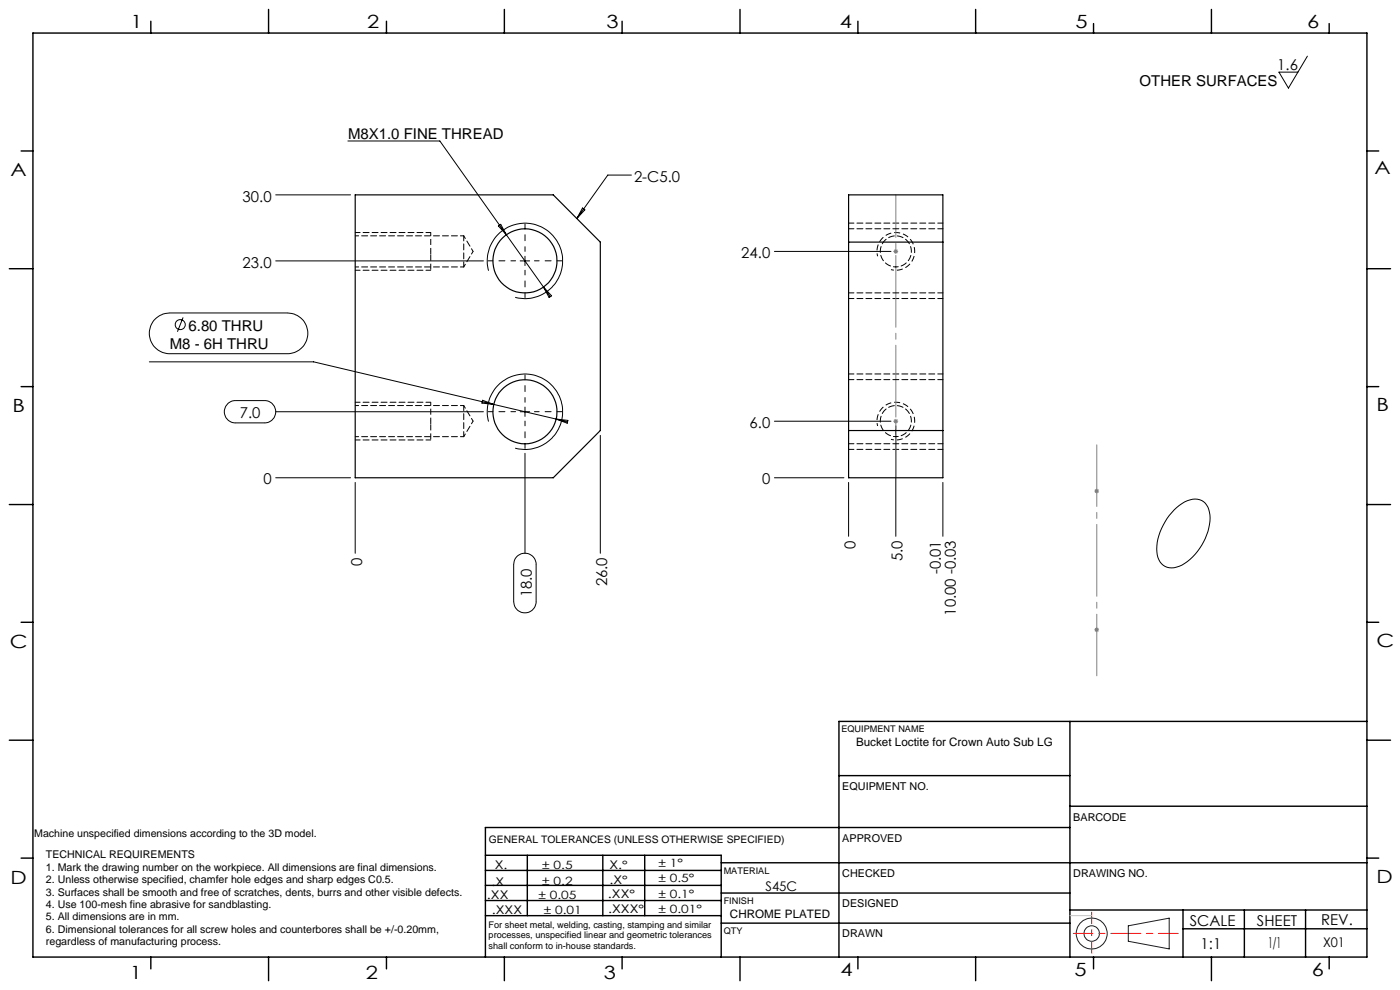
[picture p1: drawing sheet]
<svg xmlns="http://www.w3.org/2000/svg" width="297mm" height="210mm" viewBox="0 0 297 210" stroke-linecap="round" stroke-linejoin="round" font-family="sans-serif">
<g fill="none" stroke="#000" stroke-width=".21">
<path d="M277.4 11.9l-4.1 6.8-2-3.4h4M73.8 29.9h19.5l14.1 19.9M133.9 37.1h-5l-6.5 9.2M58.5 55.3h44.1M58.5 41.3h15.9M103.6 57.4a8 8 0 0 1 7.1-10 8 8 0 0 1 8.6 8.6 8 8 0 0 1-10 7.1M105.7 47.9l.5-.3 1.2 2.2zM107.4 49.8l7.9 11.1M110.3 55.3h2.1M111.4 54.4v1.9M123.6 44.1l.5 .4-1.7 1.8zM164.3 53.3h24.7"/>
<path d="M31.7 76.8h34.8l51.5 12.1M33.1 67.5l.4-.3a4 4 0 0 1 2.5-.8h25a4.3 4.3 0 0 1 4.3 4.3 4.3 4.3 0 0 1-4.3 4.3h-25a4.3 4.3 0 0 1-4-2.7 4.3 4.3 0 0 1 1.1-4.8zM38.8 67.3l-1.2 3.1M115.3 60.9l1.4 2M115.3 60.9l1.7 1.9-.5 .3zM48.4 85.6a2.24 2.24 0 0 1 1.6-.6h6.1a2.36 2.36 0 0 1 2.4 2.3 2.36 2.36 0 0 1-2.4 2.4h-6.1a2.38 2.38 0 0 1-2.2-1.5 2.38 2.38 0 0 1 .6-2.6zM58.5 87.3h44.1M102.4 84.9l2.3 .9-2.5-.3zM103.6 89.4a8 8 0 0 1 7.1-10 8 8 0 0 1 8.6 8.6 8 8 0 0 1-10 7.1M110.3 87.3h2.1M111.4 96.2v21.2M111.4 86.4v1.9"/>
<path d="M118 88.9l2.4 .6M118 88.9l2.5 .3-.2 .6zM127.4 92.3v25.1M164.3 89.4h24.7M190 90.3v23.5M58.5 101.3h15.9M75.4 102.3v15.1M109.6 118.1a2.38 2.38 0 0 1 2.6-.6 2.38 2.38 0 0 1 1.5 2.2v7.9a2.38 2.38 0 0 1-2.3 2.4 2.38 2.38 0 0 1-2.4-2.4v-7.9l.1-.9zM164.3 101.3h14.7M180 102.3v11.5M200 102.3v11.5M249.1 108.2a5.8 5.8 0 0 1 5.4-2.2 3.7 3.7 0 0 1 2.2 3.9 12.2 12.2 0 0 1-6.5 10.2 3.2 3.2 0 0 1-4.8-3 12.1 12.1 0 0 1 3.7-8.9z"/>
<circle cx="38.2" cy="68.9" r="1.06"/>
</g>
<path d="M91.4 53.9v3.4M91.4 89.9v3.4" fill="none" stroke="#000" stroke-width=".21" stroke-dasharray="1.3 .6" stroke-dashoffset="-.1" stroke-linecap="butt"/>
<path d="M91.4 49.3v4M91.4 85.3v4" fill="none" stroke="#000" stroke-width=".21" stroke-dasharray="1.3 .6" stroke-dashoffset=".5" stroke-linecap="butt"/>
<path d="M189 57.2a4 4 0 0 0 5-3.5 4 4 0 0 0-4.3-4.4 4 4 0 0 0-3.5 5.1M189 93.2a4 4 0 0 0 5-3.5 4 4 0 0 0-4.3-4.4 4 4 0 0 0-3.5 5.1" fill="none" stroke="#000" stroke-width=".21" stroke-dasharray="1.3 .6" stroke-dashoffset=".6" stroke-linecap="butt"/>
<g fill="none" stroke="#191924" stroke-width=".21">
<path d="M239.4 196.4l8.6-1.6v6.5l-8.6-1.6z"/>
<circle cx="231.6" cy="198" r="1.63"/>
<circle cx="231.6" cy="198" r="3.3"/>
</g>
<g fill="none" stroke="#808080" stroke-width=".21">
<path d="M189.5 53.3h1M189.7 53l.7 .7M190 52.8v1.1M190.4 53l-.7 .7M189.5 89.4h1M189.7 89l.7 .7M190 88.9v.9M190.4 89l-.7 .7M232.2 104.2h1M232.3 103.8l.7 .7M232.7 103.7v1M233 103.8l-.7 .7"/>
<path d="M232.2 133.6h1M232.3 133.2l.7 .7M232.7 133.1v1M233 133.2l-.7 .7"/>
</g>
<path d="M109.4 55.3h-5.8M111.4 53.3v-5.8M111.4 57.3v5.8M113.4 55.3h5.8M109.4 87.3h-5.8M111.4 85.3v-5.8M111.4 89.3v5.8M113.4 87.3h5.8" fill="none" stroke="#000" stroke-width=".21" stroke-dasharray="15.2 1.3 1.3 1.3" stroke-dashoffset="14.2"/>
<path d="M75.4 57.3h16M91.4 49.3h-16M75.4 93.3h16M91.4 85.3h-16" fill="none" stroke="#000" stroke-width=".21" stroke-dasharray="1.3 .6" stroke-dashoffset=".3"/>
<path d="M91.4 53.3v.6M91.4 89.3v.6" fill="none" stroke="#000" stroke-width=".21" stroke-dasharray="1.3 .6"/>
<path d="M98.4 56.6v-6.6M200 47.3h-20M200 48.5h-20M180 63.3h20M180 62.1h20M200 79.3h-20M98.4 92.6v-6.6M180 95.3h20M180 94.1h20M200 80.5h-20" fill="none" stroke="#000" stroke-width=".21" stroke-dasharray="1.3 .6" stroke-dashoffset=".2"/>
<g fill="none" stroke="#000" stroke-width=".3">
<path d="M7 7h283v196h-283zM32 4.5v2.5M57 2v5M82 4.5v2.5M107 2v5M132 4.5v2.5M157 2v5M182 4.5v2.5M207 2v5M232 5v2M257 2v5M282 5v2"/>
<path d="M4.5 32h2.5M290 32h2.5M2 57h5M290 57h5M4.5 82h2.5M290 82h2.5M2 107h5M290 107h5M4.5 132h2.5M290 132h2.5M2 157h5M227 153v50"/>
<path d="M290 153h-112v50M290 157h5M178 164.5h49M227 175.5h-124v27.5M227 171h63M4.5 182h2.5M103 191h50M103 187.8h50M103 184.6h50M103 181.4h50v21.6M103 194.2h50M111.9 181.4v12.8"/>
<path d="M127.9 181.4v12.8M136.8 181.4v12.8M153 189.4h74M153 183h137M153 195.8h74M227 193h63M251 193v10M251 197h39M264 193v10M277 193v10M290 182h2.5M32 203v2.5"/>
<path d="M57 203v5M82 203v2.5M107 203v5M132 203v2.5M157 203v5M182 203v2.5M207 203v5M232 203v2.5M257 203v5M282 203v2.5"/>
</g>
<path d="M231.6 202.2v-8.7" fill="none" stroke="#f00" stroke-width=".21" stroke-dasharray="6.3 1.3 1.3 1.3" stroke-dashoffset="3.9"/>
<path d="M227.7 198h22.3" fill="none" stroke="#f00" stroke-width=".21" stroke-dasharray="6.3 1.3 1.3 1.3" stroke-dashoffset="2.2"/>
<path d="M227 194.2h4.6" fill="none" stroke="#c0c0c0" stroke-width=".21"/>
<path d="M190 41.3v60" fill="none" stroke="#808080" stroke-width=".21" stroke-dasharray="15.2 1.3 1.3 1.3" stroke-dashoffset="6.2"/>
<path d="M232.7 94.4v49" fill="none" stroke="#808080" stroke-width=".21" stroke-dasharray="15.2 1.3 1.3 1.3" stroke-dashoffset="2.2"/>
<g fill="none" stroke="#000" stroke-width=".25">
<path d="M75.4 41.3h42l10 10.1v39.9l-10 10h-42zM180 41.3h20v60h-20zM180 51.4h20M180 91.3h20"/>
<circle cx="111.4" cy="55.3" r="6.8"/>
<circle cx="111.4" cy="87.3" r="6.8"/>
</g>
<path d="M75.4 56.6h23M98.4 50h-23M98.4 56.6l2-3.3M100.4 53.3l-2-3.3M75.4 92.6h23M98.4 86h-23M98.4 92.6l2-3.3M100.4 89.3l-2-3.3" fill="none" stroke="#000" stroke-width=".21" stroke-dasharray="1.3 .6" stroke-dashoffset=".6"/>
<path d="M190 56.6a3.3 3.3 0 0 1-2.9-4.8 3.3 3.3 0 0 1 5.6-.4 3.3 3.3 0 0 1-2.1 5.2h-.6M190 92.6a3.3 3.3 0 0 1-2.9-4.8 3.3 3.3 0 0 1 5.6-.4 3.3 3.3 0 0 1-2.1 5.2h-.6" fill="none" stroke="#000" stroke-width=".21" stroke-dasharray="1.3 .6" stroke-dashoffset=".8"/>
<g font-size="3.9">
<text x="27.7" y="5.9">1</text>
<text x="77.9" y="5.9">2</text>
<text x="128.6" y="5.9">3</text>
<text x="178.2" y="5.9">4</text>
<text x="228.1" y="5.9">5</text>
<text x="277.3" y="5.9">6</text>
<text x="2.3" y="37.4">A</text>
<text x="291.6" y="36.9">A</text>
<text x="2.6" y="87.4">B</text>
<text x="292" y="87.1">B</text>
<text x="2.1" y="137.5">C</text>
<text x="292" y="137.3">C</text>
<text x="2.2" y="187.4">D</text>
<text x="292" y="187.4">D</text>
<text x="27.5" y="207.7">1</text>
<text x="77.6" y="207.8">2</text>
<text x="128.1" y="207.8">3</text>
<text x="178.3" y="207">4</text>
<text x="228" y="207">5</text>
<text x="278.3" y="207">6</text>
</g>
<g font-size="3.2">
<text x="271" y="14.8">1.6</text>
<text x="241.8" y="18.3">OTHER SURFACES</text>
<text x="73.8" y="29.4">M8X1.0 FINE THREAD</text>
<text x="134.5" y="38.6">2-C5.0</text>
<text x="51.5" y="42.8">30.0</text>
<text x="51.5" y="56.8">23.0</text>
<text x="157.3" y="54.8">24.0</text>
<text x="40" y="70.3">6.80 THRU</text>
<text x="36" y="74.1">M8 - 6H THRU</text>
<text x="50.9" y="88.8">7.0</text>
<text x="159" y="90.8">6.0</text>
<text x="55.9" y="102.8">0</text>
<text x="161.7" y="102.8">0</text>
<text x="76.8" y="120" transform="rotate(-90 76.8 120)">0</text>
<text x="181.5" y="116.4" transform="rotate(-90 181.5 116.4)">0</text>
<text x="191.5" y="119" transform="rotate(-90 191.5 119)">5.0</text>
<text x="128.8" y="124.4" transform="rotate(-90 128.8 124.4)">26.0</text>
<text x="199.6" y="121.8" transform="rotate(-90 199.6 121.8)">-0.01</text>
<text x="112.8" y="126.7" transform="rotate(-90 112.8 126.7)">18.0</text>
<text x="202.8" y="130.6" transform="rotate(-90 202.8 130.6)">10.00 -0.03</text>
<text x="252.4" y="196.4">SCALE</text>
<text x="266.7" y="196.4">SHEET</text>
<text x="280.3" y="196.3">REV.</text>
<text x="254.7" y="201.3">1:1</text>
<text x="269" y="201.1">1/1</text>
</g>
<g font-size="2.8">
<text x="162.4" y="189">S45C</text>
<text x="280.7" y="200.9">X01</text>
</g>
<g font-size="2.5">
<text x="181.6" y="158.3">Bucket Loctite for Crown Auto Sub LG</text>
<text x="104.9" y="184.4">X.</text>
<text x="129.3" y="184.3">X.°</text>
<text x="103.3" y="190.6">.XX</text>
<text x="104.2" y="187.9">.X</text>
<text x="129" y="190.6">.XX°</text>
<text x="129.3" y="187.5">.X°</text>
<text x="104.4" y="193.9">.XXX</text>
<text x="129" y="193.6">.XXX°</text>
<text x="154.9" y="194.7">CHROME PLATED</text>
</g>
<g font-size="2.4">
<text x="115" y="184.4">± 0.5</text>
<text x="139.7" y="183.8">± 1°</text>
<text x="114.2" y="190.6">± 0.05</text>
<text x="115" y="187.7">± 0.2</text>
<text x="139.7" y="190.5">± 0.1°</text>
<text x="139.7" y="187">± 0.5°</text>
<text x="115.4" y="194">± 0.01</text>
<text x="139.7" y="193.6">± 0.01°</text>
</g>
<g font-size="2.3">
<text x="178.7" y="167.6">EQUIPMENT NO.</text>
<text x="178.7" y="178.6">APPROVED</text>
<text x="227.7" y="174">BARCODE</text>
<text x="9.7" y="182.1">TECHNICAL REQUIREMENTS</text>
<text x="9.7" y="184.7">1. Mark the drawing number on the workpiece. All dimensions are final dimensions.</text>
<text x="9.7" y="187.3">2. Unless otherwise specified, chamfer hole edges and sharp edges C0.5.</text>
<text x="9.7" y="190">3. Surfaces shall be smooth and free of scratches, dents, burrs and other visible defects.</text>
<text x="178.7" y="186">CHECKED</text>
<text x="227.7" y="186">DRAWING NO.</text>
<text x="9.7" y="192.6">4. Use 100-mesh fine abrasive for sandblasting.</text>
<text x="9.7" y="195.2">5. All dimensions are in mm.</text>
<text x="9.7" y="197.8">6. Dimensional tolerances for all screw holes and counterbores shall be +/-0.20mm,</text>
<text x="178.7" y="192.5">DESIGNED</text>
<text x="9.7" y="200.4">regardless of manufacturing process.</text>
<text x="178.7" y="198.8">DRAWN</text>
</g>
<g font-size="2.2">
<text x="7.3" y="177.5">Machine unspecified dimensions according to the 3D model.</text>
<text x="103.7" y="178.8">GENERAL TOLERANCES (UNLESS OTHERWISE SPECIFIED)</text>
</g>
<g font-size="1.9">
<text x="178.5" y="155.4">EQUIPMENT NAME</text>
<text x="153.5" y="185.3">MATERIAL</text>
<text x="153.5" y="191.8">FINISH</text>
<text x="103.7" y="196.8">For sheet metal, welding, casting, stamping and similar</text>
<text x="103.7" y="199">processes, unspecified linear and geometric tolerances</text>
<text x="103.7" y="201.3">shall conform to in-house standards.</text>
<text x="153.5" y="198.2">QTY</text>
</g>
</svg>
